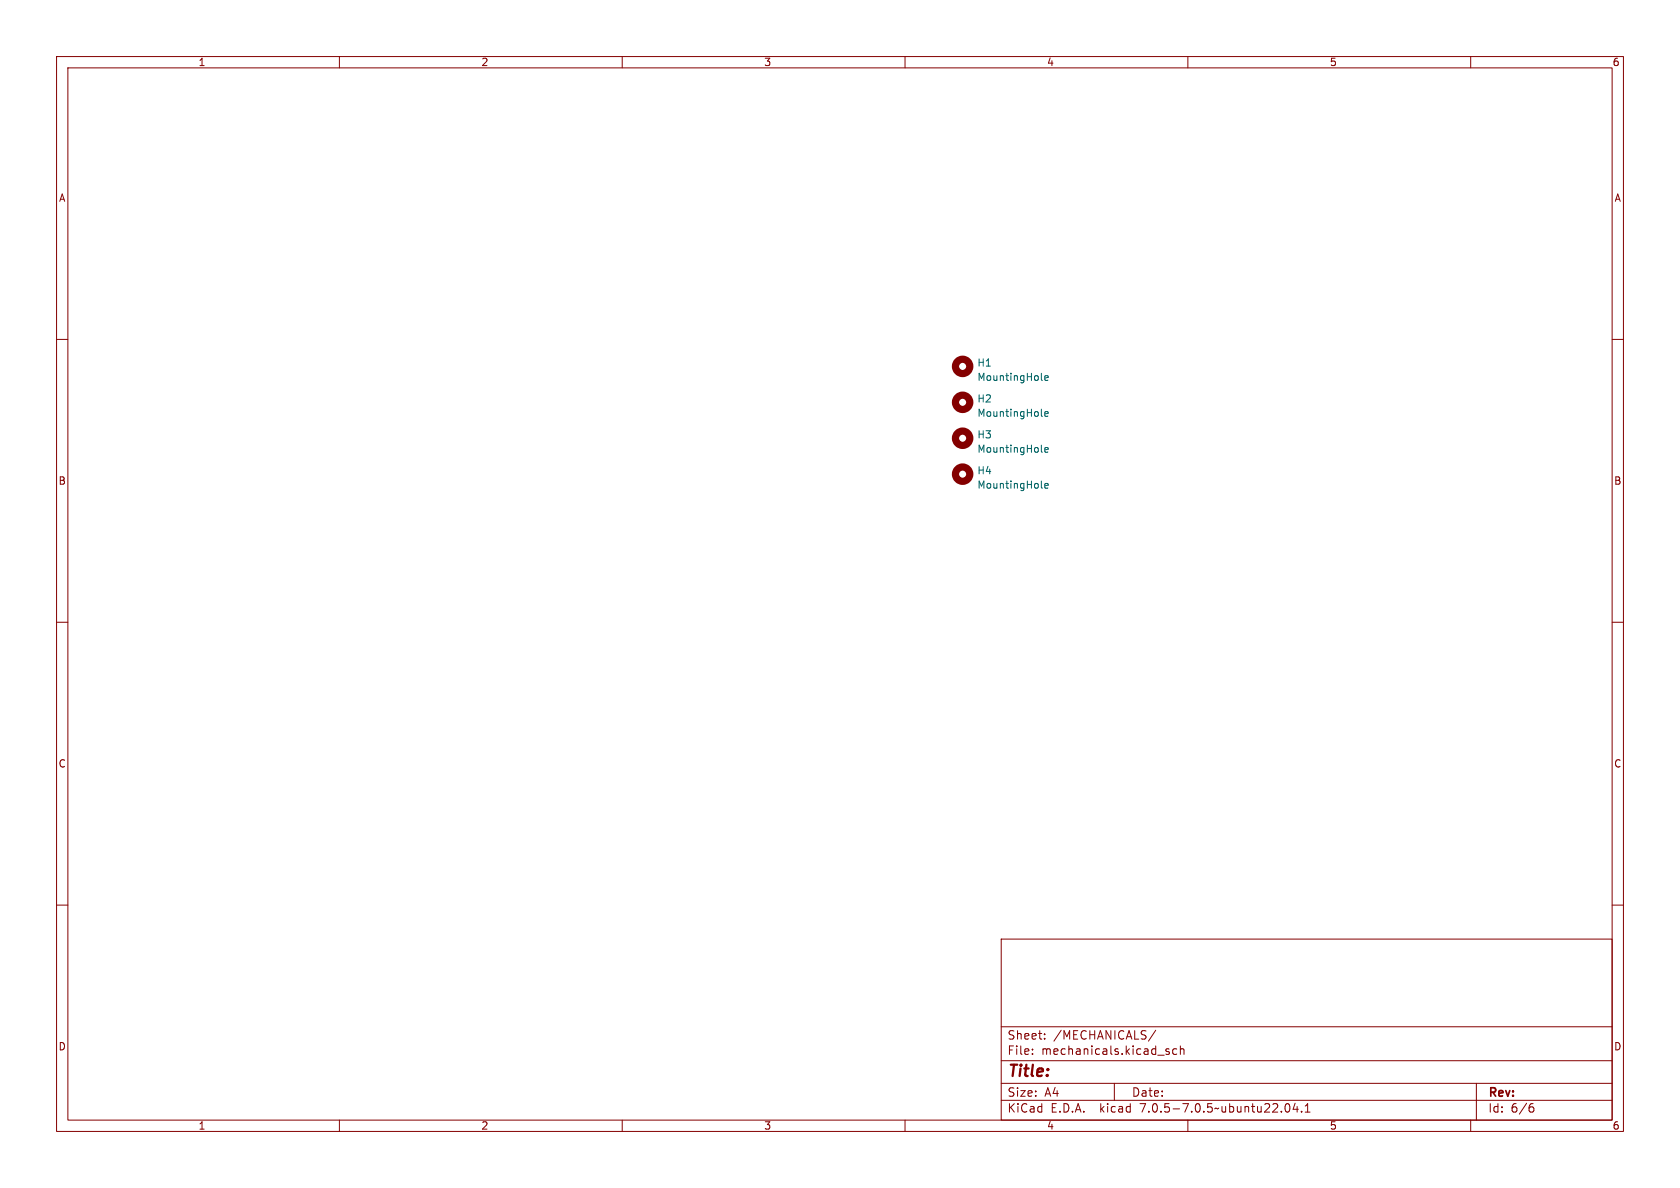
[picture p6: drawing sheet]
<svg xmlns="http://www.w3.org/2000/svg" width="297mm" height="210mm" viewBox="0 0 297 210" stroke-linecap="round" stroke-linejoin="round" font-family="sans-serif">
<g fill="none" stroke="#840000" stroke-width=".18">
<path d="M10 10h277v190h-277zM12 12h273v186h-273zM60 10v2M110 10v2M160 10v2M210 10v2M260 10v2M10 60h2M285 60h2M10 110h2M285 110h2M10 160h2"/>
<path d="M285 160h2M177 166h108v32h-108zM60 198v2M110 198v2M160 198v2M177 194.5h108M177 191.5h108M177 187.5h108M177 181.5h108M182.5 186.3v.1M182.5 185.5v.1M184.7 183.6v.1"/>
<path d="M184.7 182.8v.1M197 191.5v3M204.3 182.1l-1.3 2M206.7 185.5l-.4-.1-.2 .2 .1 .2 .5 .2v.3h-.6M208 185.5l-.4-.1-.3 .3v.4l.2 .2h.5M208.7 185.5l.2-.1 .3 .1 .1 .9M208.7 184.9v1.5M210 198v2M226.5 196.5v.1M227.3 195.2l.2-.1a.81 .81 0 0 1 .6 .6 .81 .81 0 0 1-.3 .8l-.1 .1a.81 .81 0 0 1-.4-1.4zM229 195l-.4 1.1h.9M229.3 195.6v1"/>
<path d="M230.1 196.5v.1M230.7 196.6h.9M230.7 195.5l.5-.4v1.5M260 198v2M261 191.5v6.5M270.5 195.7h.4l.3 .3-.2 .5h-.5M271 195.1l-.5 .1"/>
</g>
<g fill="none" stroke="#840000" stroke-width="1.3">
<circle cx="170.2" cy="71.1" r="1.27"/>
<circle cx="170.2" cy="64.8" r="1.27"/>
<circle cx="170.2" cy="77.5" r="1.27"/>
<circle cx="170.2" cy="83.8" r="1.27"/>
</g>
<path d="M184.2 79.9l.1 .1M184.2 67.2l.1 .1M184.2 73.5l.1 .1M184.7 79.5l.6-.1-.1-.2-.3-.1-.2 .2 .1 .6h.4M184.7 66.8l.6-.1-.1-.2-.3-.1-.2 .2 .1 .6h.4M184.7 73.2l.6-.1-.1-.3h-.3l-.2 .1 .1 .6h.4M184.2 86.2l.1 .1M184.7 85.9l.6-.1-.1-.3h-.3l-.2 .1 .1 .6h.4" fill="none" stroke="#006464" stroke-width=".18"/>
<text font-size="2.8" fill="#840000" x="178" y="190.8">Title:</text>
<g font-size="2.1" fill="#840000">
<text x="178" y="183.9">Sheet:</text>
<text x="186.2" y="183.9">/MECHANICALS/</text>
<text x="178" y="186.6">File:</text>
<text x="184" y="186.6">mechanicals.kicad_sch</text>
<text x="178" y="196.8">KiCad</text>
<text x="178" y="194">Size:</text>
<text x="184.6" y="194">A4</text>
<text x="185.7" y="196.8">E.D.A.</text>
<text x="194.4" y="196.8">kicad</text>
<text x="200" y="194">Date:</text>
<text x="201.5" y="196.8">7.0.5-7.0.5~ubuntu22.04.1</text>
<text x="263" y="194.2">Rev:</text>
<text x="263" y="196.8">Id:</text>
<text x="267" y="196.8">6/6</text>
</g>
<g font-size="1.8" fill="#840000">
<text x="35" y="11.8">1</text>
<text x="85" y="11.8">2</text>
<text x="135" y="11.8">3</text>
<text x="185" y="11.8">4</text>
<text x="235" y="11.8">5</text>
<text x="285" y="11.8">6</text>
<text x="10.4" y="35.8">A</text>
<text x="285.4" y="35.8">A</text>
<text x="10.3" y="85.8">B</text>
<text x="285.3" y="85.8">B</text>
<text x="10.3" y="135.8">C</text>
<text x="285.3" y="135.8">C</text>
<text x="10.3" y="185.8">D</text>
<text x="285.3" y="185.8">D</text>
<text x="35" y="199.8">1</text>
<text x="85" y="199.8">2</text>
<text x="135" y="199.8">3</text>
<text x="185" y="199.8">4</text>
<text x="235" y="199.8">5</text>
<text x="285" y="199.8">6</text>
</g>
<g font-size="1.8" fill="#006464">
<text x="172.7" y="65">H1</text>
<text x="172.7" y="67.5">MountingHole</text>
<text x="172.7" y="71.3">H2</text>
<text x="172.7" y="77.7">H3</text>
<text x="172.7" y="73.9">MountingHole</text>
<text x="172.7" y="80.2">MountingHole</text>
<text x="172.7" y="84">H4</text>
<text x="172.7" y="86.6">MountingHole</text>
</g>
</svg>
